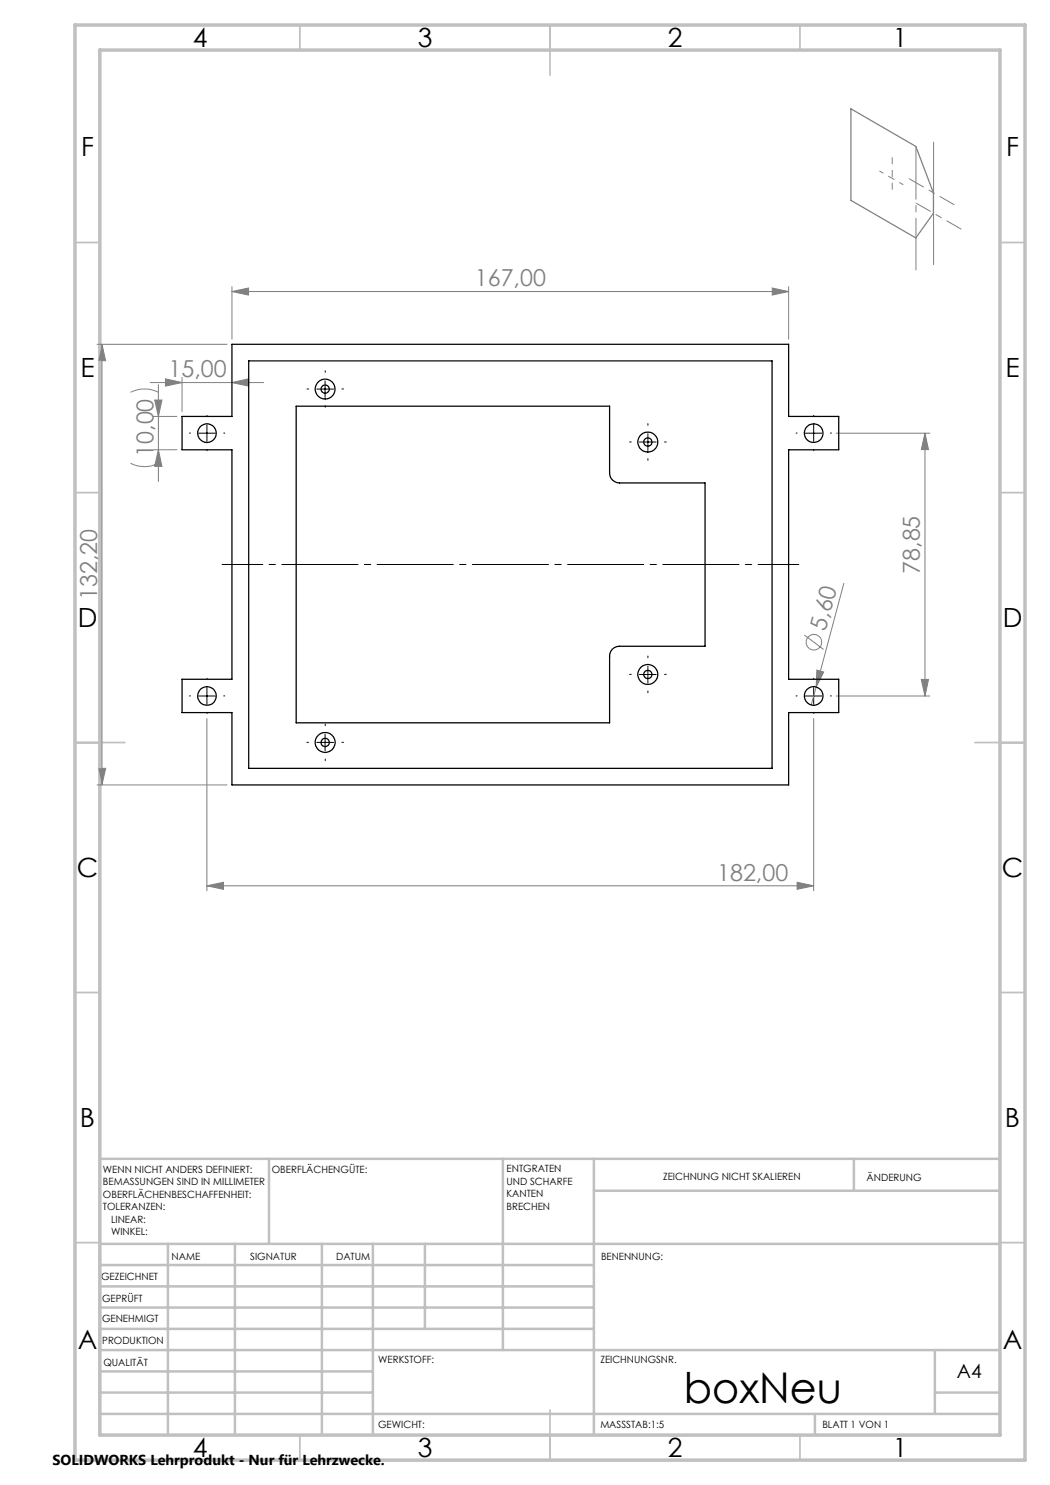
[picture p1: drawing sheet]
<svg xmlns="http://www.w3.org/2000/svg" width="210mm" height="297mm" viewBox="0 0 210 297" stroke-linecap="round" stroke-linejoin="round" font-family="sans-serif">
<g fill="none" stroke="#808080" stroke-width=".2">
<path d="M46.4 58.3l3.3-.7v1.4zM46.4 57.3v10.5M46.4 58.3h111.3M154.4 57.6l3.3 .7-3.3 .7zM157.7 57.3v10.5M19.4 68.9h26M20.4 68.9v88.1M20.4 68.9l.7 3.2h-1.4zM26.1 78.5a6.1 6.1 0 0 1 5.6 0M30.1 76.5h22.6M31.7 76.9v19.4M33.1 75.8l3.3 .7-3.3 .7z"/>
<path d="M36.4 75.5v6.8M46.4 76.5l3.3-.7v1.4zM26.1 92.7a6.1 6.1 0 0 0 5.6 0M30.7 90h4.7M30.7 83.3h4.7M30.9 80h1.5l-.7 3.3zM31.7 90l.7 3.3h-1.5zM167.3 86.6h18.7M185 86.6l.7 3.3h-1.4zM185 86.6v52.6M168.8 116.7l-5.6 20.7M160.9 127l3.8 2.9"/>
<path d="M163.2 137.4l-1 3.6M163.4 134l1.3 .4-1.5 3zM167.3 139.2h18.7M184.3 135.9h1.4l-.7 3.3zM19.4 157h26M19.7 153.7h1.4l-.7 3.3zM41.4 143.7v34.4M162.7 143.7v34.4M41.4 177.2l3.3-.7v1.4zM41.4 177.2h121.3M159.4 176.5l3.3 .7-3.3 .7z"/>
<circle cx="162.8" cy="128.4" r="1.56"/>
</g>
<path d="M44.4 112.9h115.3" fill="none" stroke="#000" stroke-width=".2" stroke-dasharray="15.2 1.3 1.3 1.3" stroke-dashoffset="7.1"/>
<g fill="none" stroke="#000" stroke-width=".2" stroke-dasharray="15.2 1.3 1.3 1.3">
<path d="M61.7 77.8h-.3M65 74.5v-.4M68.4 77.8h.3M38.1 86.6h-.2M41.4 83.3v-.2M41.4 89.9v.2M44.7 86.6h.2M65 81.1v.4M126.2 88.4h-.3M129.6 85.1v-.4M129.6 91.7v.4M132.9 88.4h.3"/>
<path d="M159.4 86.6h-.2M162.7 83.3v-.2M162.7 89.9v.2M166.1 86.6h.2M38.1 139.2h-.2M41.4 135.8v-.2M44.7 139.2h.2M126.2 134.9h-.3M129.6 131.5v-.3M129.6 138.2v.3M132.9 134.9h.3M159.4 139.2h-.2"/>
<path d="M162.7 135.8v-.2M166.1 139.2h.2M41.4 142.5v.2M61.7 148.5h-.3M65 145.1v-.3M65 151.8v.3M68.4 148.5h.3M162.7 142.5v.2"/>
</g>
<g fill="none" stroke="#000" stroke-width=".2">
<path d="M63.4 77.8h3.3M65 76.2v3.3M39.7 86.6h3.4M41.4 85v3.3M127.9 88.4h3.3M129.6 86.7v3.4M161.1 86.6h3.3M162.7 85v3.3M39.7 139.2h3.4M41.4 137.5v3.4M127.9 134.9h3.3M129.6 133.2v3.4"/>
<path d="M161.1 139.2h3.3M162.7 137.5v3.4M63.4 148.5h3.3M65 146.8v3.3"/>
</g>
<g fill="none" stroke="#c0c0c0" stroke-width=".35">
<path d="M60 5v5M110 5v10M160 5v5M15 48.5h5M200 48.5h5M15 98.5h5M200 98.5h5M15 148.5h10M195 148.5h10M15 198.5h5M200 198.5h5M15 248.5h5"/>
<path d="M200 248.5h5M60 287v5M110 282v10M160 287v5"/>
</g>
<g fill="none" stroke="#c0c0c0" stroke-width=".5">
<path d="M53.8 231.8v17M100.6 231.8v38.2M118.8 231.8v55.2M118.8 238.2h81.2M170.8 231.8v6.4M200 231.8h-180v55.2M20 248.8h180M20 257.3h98.8M20 253h98.8M33.6 248.8v38.2M47 248.8v38.2M64.4 248.8v38.2"/>
<path d="M74.6 248.8v38.2M85 248.8v17M20 265.8h98.8M20 261.5h98.8M20 278.5h54.6M20 274.3h54.6M20 270h180M187 278.5h13M187 270v12.8M20 282.8h180M163 282.8v4.2"/>
</g>
<path d="M15 5h190v287h-190zM20 10h180v277h-180z" fill="none" stroke="#c0c0c0" stroke-width=".7"/>
<path d="M170.2 21.8l13 7.5 3.5 9.3v4l-3.5 5-13-7.5z" fill="none" stroke="#808080" stroke-width=".25"/>
<path d="M178.5 31.5v6.4" fill="none" stroke="#808080" stroke-width=".2" stroke-dasharray="15.2 1.3 1.3 1.3" stroke-dashoffset="14"/>
<path d="M175.9 34.2l4.7 2.7" fill="none" stroke="#808080" stroke-width=".2" stroke-dasharray="15.2 1.3 1.3 1.3" stroke-dashoffset="14.5"/>
<path d="M183.2 29.5v24.5M186.7 28.4v24.5" fill="none" stroke="#808080" stroke-width=".2" stroke-dasharray="15.2 1.3 1.3 1.3" stroke-dashoffset="4.9"/>
<path d="M181.9 35.8l8.9 5.1M183.2 40.6l9 5.2" fill="none" stroke="#808080" stroke-width=".2" stroke-dasharray="15.2 1.3 1.3 1.3" stroke-dashoffset="12"/>
<g fill="#808080">
<path d="M163.4 134l1.3 .4-1.5 3z"/>
<path d="M46.4 58.3l3.3-.7v1.4zM154.4 57.6l3.3 .7-3.3 .7zM33.1 75.8l3.3 .7-3.3 .7zM46.4 76.5l3.3-.7v1.4zM41.4 177.2l3.3-.7v1.4zM159.4 176.5l3.3 .7-3.3 .7z"/>
<path d="M31.7 90l.7 3.3h-1.5zM30.9 80h1.5l-.7 3.3zM184.3 135.9h1.4l-.7 3.3zM185 86.6l.7 3.3h-1.4z"/>
<path d="M20.4 68.9l.7 3.2h-1.4zM19.7 153.7h1.4l-.7 3.3z"/>
</g>
<g fill="none" stroke="#000" stroke-width=".25">
<path d="M46.4 68.9h111.3v14.4h10v6.7h-10v45.9h10v6.6h-10v14.5h-111.3v-14.5h-10v-6.6h10v-45.9h-10v-6.7h10zM49.7 72.2h104.7v81.5h-104.7zM59.2 81.2h62.7v13.4a1.99 1.99 0 0 0 2 2h17.1v32.7h-17.1a1.93 1.93 0 0 0-2 2v13.3h-62.7z"/>
<circle cx="65" cy="77.8" r="1.98"/>
<circle cx="65" cy="77.8" r=".82"/>
<circle cx="41.4" cy="86.6" r="1.87"/>
<circle cx="129.6" cy="88.4" r=".83"/>
<circle cx="129.6" cy="88.4" r="2.01"/>
<circle cx="162.7" cy="86.6" r="1.87"/>
<circle cx="41.4" cy="139.2" r="1.86"/>
<circle cx="129.6" cy="134.9" r=".82"/>
<circle cx="129.6" cy="134.9" r="1.99"/>
<circle cx="162.7" cy="139.2" r="1.88"/>
<circle cx="65" cy="148.5" r="1.99"/>
<circle cx="65" cy="148.5" r=".83"/>
</g>
<text font-size="8.5" x="136.8" y="280.6">boxNeu</text>
<g font-size="5.3">
<text x="38.5" y="9.5">4</text>
<text x="83.5" y="9.5">3</text>
<text x="133.6" y="9.5">2</text>
<text x="178.6" y="9.5">1</text>
<text x="16.2" y="31.2">F</text>
<text x="201.2" y="31.2">F</text>
<text x="16.1" y="75.5">E</text>
<text x="201.1" y="75.5">E</text>
<text x="15.5" y="125.5">D</text>
<text x="200.5" y="125.5">D</text>
<text x="15.4" y="175.5">C</text>
<text x="200.4" y="175.5">C</text>
<text x="16" y="225.5">B</text>
<text x="201" y="225.5">B</text>
<text x="15.5" y="269.7">A</text>
<text x="200.5" y="269.7">A</text>
<text x="38.5" y="291.5">4</text>
<text x="83.5" y="291.5">3</text>
<text x="133.6" y="291.5">2</text>
<text x="178.6" y="291.5">1</text>
</g>
<g font-size="4.7" fill="#808080">
<text x="95" y="57.3">167,00</text>
<text x="33.7" y="75.5">15,00</text>
<text x="30.7" y="91.4" transform="rotate(-90 30.7 91.4)">10,00</text>
<text x="184" y="114.8" transform="rotate(-90 184 114.8)">78,85</text>
<text x="19.4" y="120" transform="rotate(-90 19.4 120)">132,20</text>
<text x="165.1" y="126.4" transform="rotate(-75 165.1 126.4)">5,60</text>
<text x="143.4" y="176.1">182,00</text>
</g>
<text font-size="3.9" x="191.4" y="275.6">A4</text>
<text font-size="2.9" x="10.5" y="292.9">SOLIDWORKS Lehrprodukt - Nur für Lehrzwecke.</text>
<g font-size="2">
<text x="20.6" y="234.6">WENN NICHT ANDERS DEFINIERT:</text>
<text x="20.6" y="237.1">BEMASSUNGEN SIND IN MILLIMETER</text>
<text x="20.6" y="239.6">OBERFLÄCHENBESCHAFFENHEIT:</text>
<text x="54.4" y="234.6">OBERFLÄCHENGÜTE:</text>
<text x="101.3" y="234.5">ENTGRATEN</text>
<text x="101.3" y="237">UND SCHARFE</text>
<text x="101.3" y="239.5">KANTEN</text>
<text x="132.6" y="236">ZEICHNUNG NICHT SKALIEREN</text>
<text x="173.3" y="236.2">ÄNDERUNG</text>
<text x="20.6" y="242.1">TOLERANZEN:</text>
<text x="22.2" y="244.6">LINEAR:</text>
<text x="101.3" y="242">BRECHEN</text>
<text x="22.2" y="247.1">WINKEL:</text>
<text x="34.3" y="252">NAME</text>
<text x="50" y="251.9">SIGNATUR</text>
<text x="67.2" y="251.9">DATUM</text>
<text x="120.2" y="251.9">BENENNUNG:</text>
<text x="20.2" y="256.1">GEZEICHNET</text>
<text x="20.4" y="260.3">GEPRÜFT</text>
<text x="20.4" y="264.4">GENEHMIGT</text>
<text x="20.5" y="268.8">PRODUKTION</text>
<text x="20.7" y="273.1">QUALITÄT</text>
<text x="75.6" y="272.5">WERKSTOFF:</text>
<text x="120.1" y="272.5">ZEICHNUNGSNR.</text>
<text x="75.6" y="285.5">GEWICHT:</text>
<text x="120.1" y="285.6">MASSSTAB:1:5</text>
<text x="164.5" y="285.6">BLATT 1 VON 1</text>
</g>
</svg>
